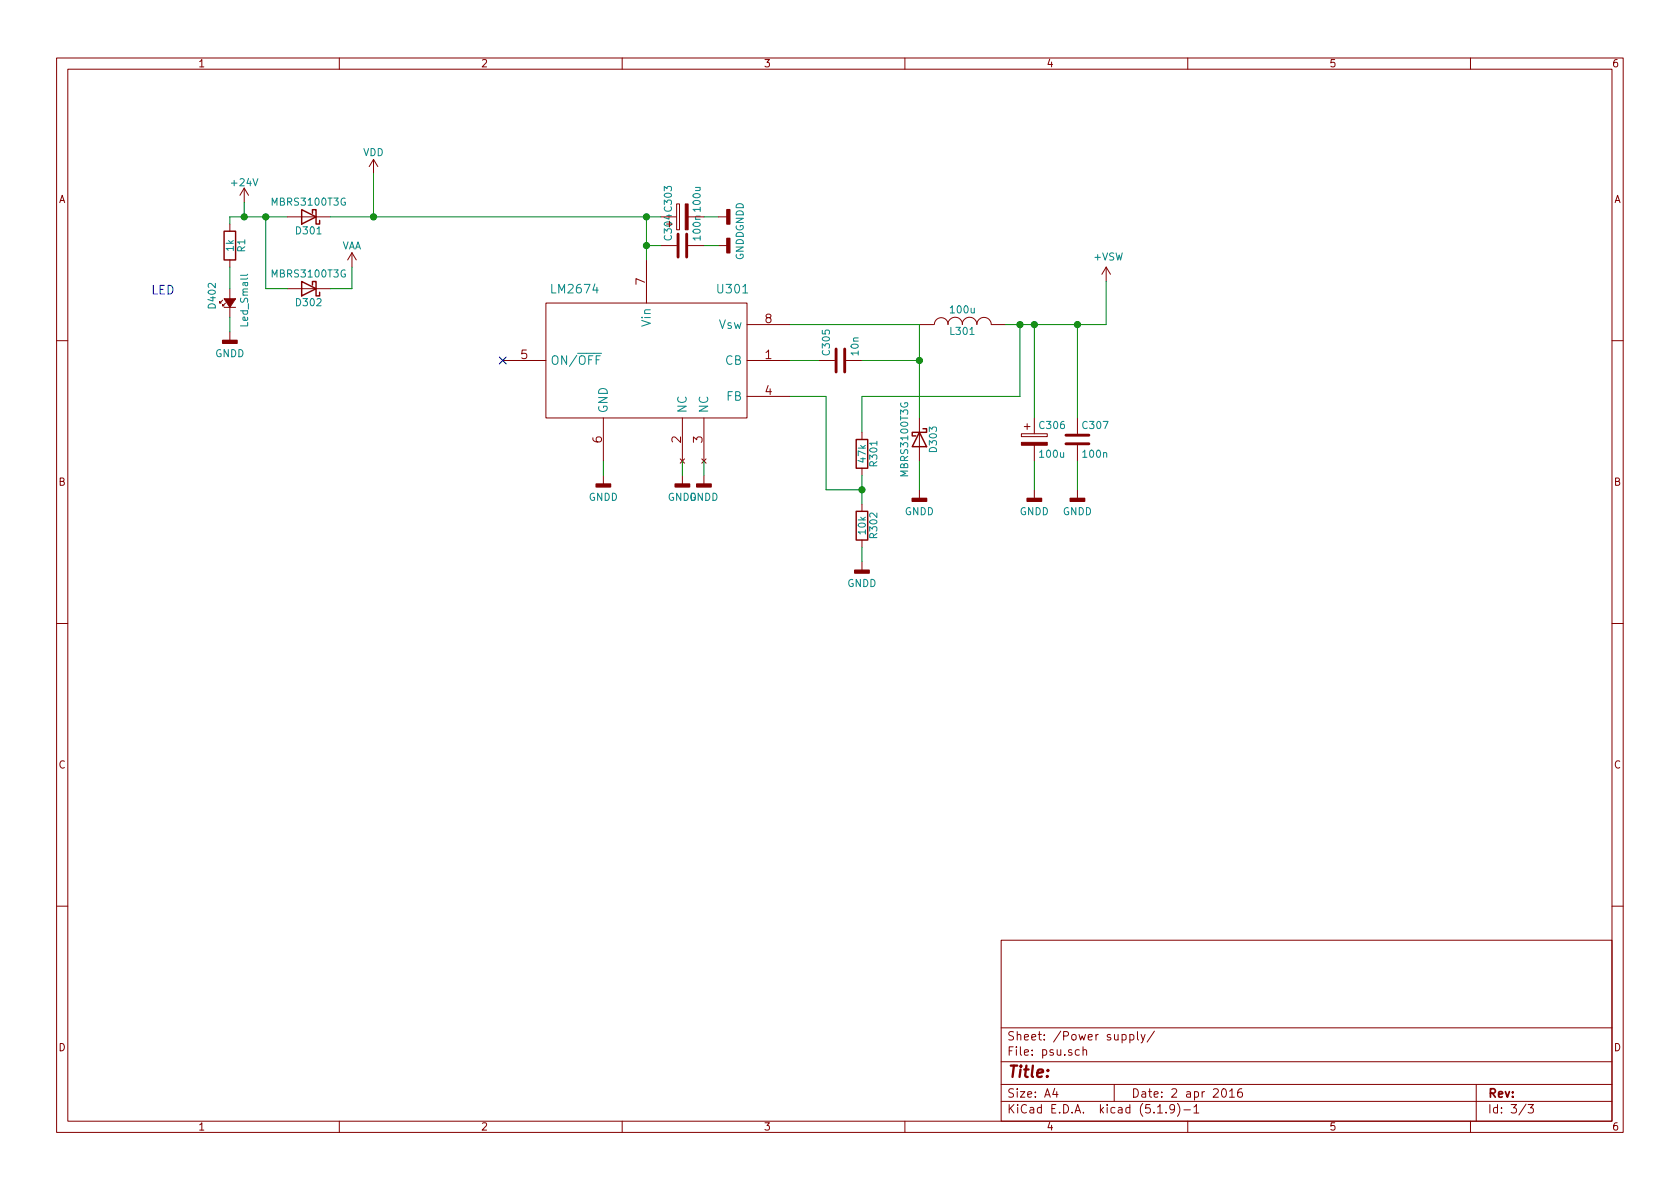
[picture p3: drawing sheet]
<svg xmlns="http://www.w3.org/2000/svg" width="297mm" height="210mm" viewBox="0 0 297 210" stroke-linecap="round" stroke-linejoin="round" font-family="sans-serif">
<g fill="none" stroke="#840000" stroke-width=".18">
<path d="M10 10.3h277v189.9h-277zM12 12.2h273v186.1h-273zM60 10.3v1.9M110 10.3v1.9M160 10.3v1.9M210 10.3v1.9M260 10.3v1.9M40.6 39.6v1.3M43.2 33.3l-.8 1.2M43.2 33.3v2.5M43.2 33.3l.7 1.2M50.8 38.3h7.6"/>
<path d="M66 28.2l-.7 1.3M66 28.2v2.5M66 28.2l.8 1.3M116.8 38.3h2.8M119.6 36.1h.5v4.5h-.5zM121.7 38.3h2.8M127 38.3h1.5M39.4 53.1l-.5 .5v-.3v.3h.2M39.6 54.4h2.1M39.9 53.6l-.5 .5v-.3v.3h.2M40.6 46v1.2M40.6 51v1.8"/>
<path d="M40.6 54.4v1.7M40.6 58.7v1.5M50.8 51h7.6M62.2 44.7l-.7 1.3M62.2 44.7v2.5M62.2 44.7l.8 1.3M96.5 53.6h35.6v20.3h-35.6zM114.3 46v7.6M116.8 43.4h2.8M121.7 43.4h2.8M127 43.4h1.5M132.1 57.4h7.6"/>
<path d="M162.6 57.4h2.5M165.2 57.4a1.22 1.22 0 0 1 1.2-1.2 1.22 1.22 0 0 1 1.2 1.2M167.6 57.4a1.3 1.3 0 0 1 1.3-1.3 1.3 1.3 0 0 1 1.3 1.3M170.1 57.4a1.3 1.3 0 0 1 1.3-1.3 1.3 1.3 0 0 1 1.3 1.3 1.27 1.27 0 0 1 1.3-1.3 1.27 1.27 0 0 1 1.3 1.3M175.3 57.4h2.5M195.6 47.2l-.8 1.3M195.6 47.2v2.6M195.6 47.2l.7 1.3M10 60.2h2M88.9 63.7h7.6M106.7 73.9v7.6M120.6 73.9v7.6"/>
<path d="M124.5 73.9v7.6M132.1 63.7h7.6M132.1 70.1h7.6M144.8 63.7h2.8M149.6 63.7h2.8M152.4 76.4v1.3M162.6 73.9v7.6M180.6 76.7h4.6v.5h-4.6zM181.1 75.4h1M181.6 74.9v1M182.9 73.9v2.8M182.9 78.7v2.8"/>
<path d="M190.5 73.9v2.8M190.5 78.7v2.8M285 60.2h2M106.7 84.1v1.5M120.3 81.1l.7 .8M120.6 84.1v1.5M121 81.1l-.7 .8M124.1 81.1l.7 .8M124.5 84.1v1.5M124.8 81.1l-.7 .8M152.4 82.8v1.3M152.4 89.1v1.3"/>
<path d="M152.4 95.5v1.3M152.4 99.3v1.5M162.6 86.6v1.5M182.9 86.6v1.5M190.5 86.6v1.5M10 110.3h2M285 110.3h2M10 160.2h2M177 166.3h108v32h-108zM285 160.2h2M60 198.3v1.9M110 198.3v1.9"/>
<path d="M160 198.3v1.9M177 194.8h108M177 191.8h108M177 187.8h108M177 181.8h108M186.5 192.5l-.4 1h1M186.8 193v1M190.8 185.7l-.4-.1-.3 .3 .1 .6 .2 .1 .4-.1M191.5 185.7l.2-.1 .3 .1 .1 .9M191.5 185.1v1.5M197 191.8v3M198.4 183l.4-.1 .3 .3v.6l-.3 .1-.4-.1"/>
<path d="M199.8 183l.4-.1 .3 .3-.1 .6-.2 .1-.4-.1M199.8 182.9v1.5M201.1 182.4v1.3l.2 .2M201.8 182.9l.3 1M202.5 182.9l-.5 1.4-.2 .1M204.1 182.3l-1.3 2M204.7 196.8h.8M206.2 196.7v.1M207.7 196l-.1 .1a.48 .48 0 0 1-.6 .1l-.2-.2 .2-.6a.48 .48 0 0 1 .6 .1 1.27 1.27 0 0 1-.2 1.2l-.4 .1M208.2 195.1a1.71 1.71 0 0 1 0 2.3M209.3 196.3h1.2M210 198.3v1.9"/>
<path d="M211.1 195.8l.4-.5v1.5M211.1 196.8h.9M216.2 192.6l.1-.1a.8 .8 0 0 1 .6 .8 .8 .8 0 0 1-.6 .7 1 1 0 0 1-.1-1.4zM217.4 193l.4-.5v1.5M217.4 194h.9M219.6 192.5a.62 .62 0 0 0-.8 .7l.1 .7 .2 .1 .5-.1 .1-.5-.1-.2-.5-.1-.3 .3M260 198.3v1.9M261 191.8v6.5M269.8 195.2l-1.2 2M270.2 195.3h.9l-.5 .6 .4 .1v.7l-.2 .1-.6-.1"/>
</g>
<g fill="#840000" stroke="#840000" stroke-width=".25">
<path d="M123.2 85.6h2.5v.5h-2.5z"/>
<path d="M161.3 88.1h2.5v.5h-2.5z"/>
<path d="M119.4 85.6h2.5v.5h-2.5z"/>
<path d="M39.4 60.2h2.5v.5h-2.5z"/>
<path d="M128.5 42.2h.5v2.5h-.5z"/>
<path d="M128.5 37.1h.5v2.5h-.5z"/>
<path d="M151.1 100.8h2.6v.5h-2.6z"/>
<path d="M189.2 88.1h2.6v.5h-2.6z"/>
<path d="M181.6 88.1h2.5v.5h-2.5z"/>
<path d="M105.4 85.6h2.5v.5h-2.5z"/>
</g>
<path d="M53.3 37.1l2.6 1.2-2.6 1.3zM55.2 37.7v-.6h.7v2.5h.6v-.6M39.6 40.9h2.1v5.1h-2.1zM53.3 49.8l2.6 1.2-2.6 1.3zM55.2 50.4v-.6h.7v2.5h.6v-.6M151.4 77.7h2v5.1h-2zM162.6 76.4l1.2 2.6h-2.5zM163.2 75.8h.6v.6h-2.5v.7h.6M151.4 90.4h2v5.1h-2z" fill="none" stroke="#840000" stroke-width=".25"/>
<g fill="#840000" stroke="#840000" stroke-width=".18">
<path d="M180.6 78.2h4.6v.5h-4.6z"/>
<path d="M39.6 52.8h2.1l-1.1 1.6z"/>
<path d="M121.2 36.1h.5v4.5h-.5z"/>
</g>
<path d="M43.8 48.5l-.2 .2h-1.1M105 62.5h1.3M106.1 62.9h-.7v1.5" fill="none" stroke="#008484" stroke-width=".18"/>
<path d="M119.9 41.4v4.1M121.4 41.4v4.1M147.8 61.7v4.1M149.4 61.7v4.1M188.5 78.5h4M188.5 77h4" fill="none" stroke="#840000" stroke-width=".51"/>
<g fill="none" stroke="#008400" stroke-width=".18">
<path d="M43.2 35.8v2.5M47 38.3v12.7h3.8M50.8 38.3h-10.2v1.3M58.4 38.3h58.4M66 30.7v7.6M114.3 38.3v7.7M124.5 38.3h2.5M40.6 47.2v3.8M40.6 56.1v2.6M62.2 47.2v3.8h-3.8M114.3 43.4h2.5M124.5 43.4h2.5"/>
<path d="M139.7 57.4h22.9v16.5M180.3 57.4v12.7h-27.9v6.3M182.9 57.4v16.5M190.5 57.4v16.5M195.6 49.8v7.6h-17.8M139.7 70.1h6.3v16.5h6.4M139.7 63.7h5.1M152.4 63.7h10.2M106.7 81.5v2.6M120.6 81.5v2.6M124.5 81.5v2.6M152.4 84.1v5"/>
<path d="M152.4 96.8v2.5M162.6 81.5v5.1M182.9 81.5v5.1M190.5 81.5v5.1"/>
</g>
<g fill="#008400" stroke="#008400" stroke-width=".25">
<circle cx="114.3" cy="43.4" r=".51"/>
<circle cx="66" cy="38.3" r=".51"/>
<circle cx="152.4" cy="86.6" r=".51"/>
<circle cx="182.9" cy="57.4" r=".51"/>
<circle cx="190.5" cy="57.4" r=".51"/>
<circle cx="180.3" cy="57.4" r=".51"/>
<circle cx="162.6" cy="63.7" r=".51"/>
<circle cx="43.2" cy="38.3" r=".51"/>
<circle cx="47" cy="38.3" r=".51"/>
<circle cx="114.3" cy="38.3" r=".51"/>
</g>
<path d="M88.3 63.1l1.2 1.3M89.5 63.1l-1.2 1.3" fill="none" stroke="#000084" stroke-width=".18"/>
<text font-size="2.8" fill="#840000" x="178" y="190.5">Title:</text>
<text font-size="2.1" fill="#0000c2" x="26.7" y="52.1">LED</text>
<g font-size="2.1" fill="#008484">
<text x="97.7" y="51.9">LM2674</text>
<text x="127" y="51.9">U301</text>
<text x="115.1" y="57.7" transform="rotate(-90 115.1 57.7)">Vin</text>
<text x="127.1" y="58.2">Vsw</text>
<text x="97.3" y="64.5">ON/OFF</text>
<text x="128.2" y="64.5">CB</text>
<text x="128.5" y="70.9">FB</text>
<text x="107.4" y="73.1" transform="rotate(-90 107.4 73.1)">GND</text>
<text x="121.4" y="73.1" transform="rotate(-90 121.4 73.1)">NC</text>
<text x="125.2" y="73.1" transform="rotate(-90 125.2 73.1)">NC</text>
</g>
<g font-size="2.1" fill="#840000">
<text x="114" y="50.4" transform="rotate(-90 114 50.4)">7</text>
<text x="135.3" y="57.1">8</text>
<text x="92.1" y="63.5">5</text>
<text x="135.3" y="63.5">1</text>
<text x="135.3" y="69.8">4</text>
<text x="106.4" y="78.3" transform="rotate(-90 106.4 78.3)">6</text>
<text x="120.4" y="78.3" transform="rotate(-90 120.4 78.3)">2</text>
<text x="124.2" y="78.3" transform="rotate(-90 124.2 78.3)">3</text>
<text x="178" y="184">Sheet: /Power supply/</text>
<text x="178" y="186.7">File: psu.sch</text>
<text x="178" y="196.9">KiCad E.D.A. kicad (5.1.9)-1</text>
<text x="178" y="194.1">Size: A4</text>
<text x="200" y="194.1">Date: 2 apr 2016</text>
<text x="263" y="194.1">Rev:</text>
<text x="263" y="196.9">Id: 3/3</text>
</g>
<g font-size="1.8" fill="#840000">
<text x="35" y="11.9">1</text>
<text x="85" y="11.9">2</text>
<text x="135" y="11.9">3</text>
<text x="185" y="11.9">4</text>
<text x="235" y="11.9">5</text>
<text x="285" y="11.9">6</text>
<text x="10.4" y="35.9">A</text>
<text x="285.4" y="35.9">A</text>
<text x="118.8" y="42.4" transform="rotate(-90 118.8 42.4)">C304</text>
<text x="10.4" y="85.9">B</text>
<text x="285.4" y="85.9">B</text>
<text x="10.4" y="135.9">C</text>
<text x="285.4" y="135.9">C</text>
<text x="10.4" y="185.9">D</text>
<text x="285.4" y="185.9">D</text>
<text x="35" y="199.9">1</text>
<text x="85" y="199.9">2</text>
<text x="135" y="199.9">3</text>
<text x="185" y="199.9">4</text>
<text x="235" y="199.9">5</text>
<text x="285" y="199.9">6</text>
</g>
<g font-size="1.8" fill="#008484">
<text x="64.2" y="27.6">VDD</text>
<text x="41.1" y="32.9">+24V</text>
<text x="48.3" y="36.4">MBRS3100T3G</text>
<text x="52.5" y="41.4">D301</text>
<text x="118.8" y="37.3" transform="rotate(-90 118.8 37.3)">C303</text>
<text x="123.9" y="37.3" transform="rotate(-90 123.9 37.3)">100u</text>
<text x="41.3" y="44.4" transform="rotate(-90 41.3 44.4)">1k</text>
<text x="43.4" y="44.5" transform="rotate(-90 43.4 44.5)">R1</text>
<text x="60.4" y="44.1">VAA</text>
<text x="123.9" y="42.3" transform="rotate(-90 123.9 42.3)">100n</text>
<text x="131.5" y="46" transform="rotate(-90 131.5 46)">GNDDGNDD</text>
<text x="193.4" y="46.1">+VSW</text>
<text x="48.3" y="49.1">MBRS3100T3G</text>
<text x="38.2" y="54.4" transform="rotate(-90 38.2 54.4)">D402</text>
<text x="43.9" y="57.6" transform="rotate(-90 43.9 57.6)">Led_Small</text>
<text x="52.5" y="54.1">D302</text>
<text x="168.1" y="59.2">L301</text>
<text x="168.2" y="55.4">100u</text>
<text x="38" y="63.2">GNDD</text>
<text x="146.7" y="62.7" transform="rotate(-90 146.7 62.7)">C305</text>
<text x="151.8" y="62.8" transform="rotate(-90 151.8 62.8)">10n</text>
<text x="183.9" y="75.9">C306</text>
<text x="191.5" y="75.9">C307</text>
<text x="153.1" y="81.7" transform="rotate(-90 153.1 81.7)">47k</text>
<text x="155.1" y="82.3" transform="rotate(-90 155.1 82.3)">R301</text>
<text x="160.6" y="84" transform="rotate(-90 160.6 84)">MBRS3100T3G</text>
<text x="165.7" y="79.8" transform="rotate(-90 165.7 79.8)">D303</text>
<text x="184" y="80.9">100u</text>
<text x="191.6" y="80.9">100n</text>
<text x="104.1" y="88.6">GNDD</text>
<text x="118.1" y="88.6">GNDD</text>
<text x="121.9" y="88.6">GNDD</text>
<text x="153.1" y="94.4" transform="rotate(-90 153.1 94.4)">10k</text>
<text x="155.1" y="95" transform="rotate(-90 155.1 95)">R302</text>
<text x="160" y="91.1">GNDD</text>
<text x="180.3" y="91.1">GNDD</text>
<text x="187.9" y="91.1">GNDD</text>
<text x="149.8" y="103.8">GNDD</text>
</g>
</svg>
